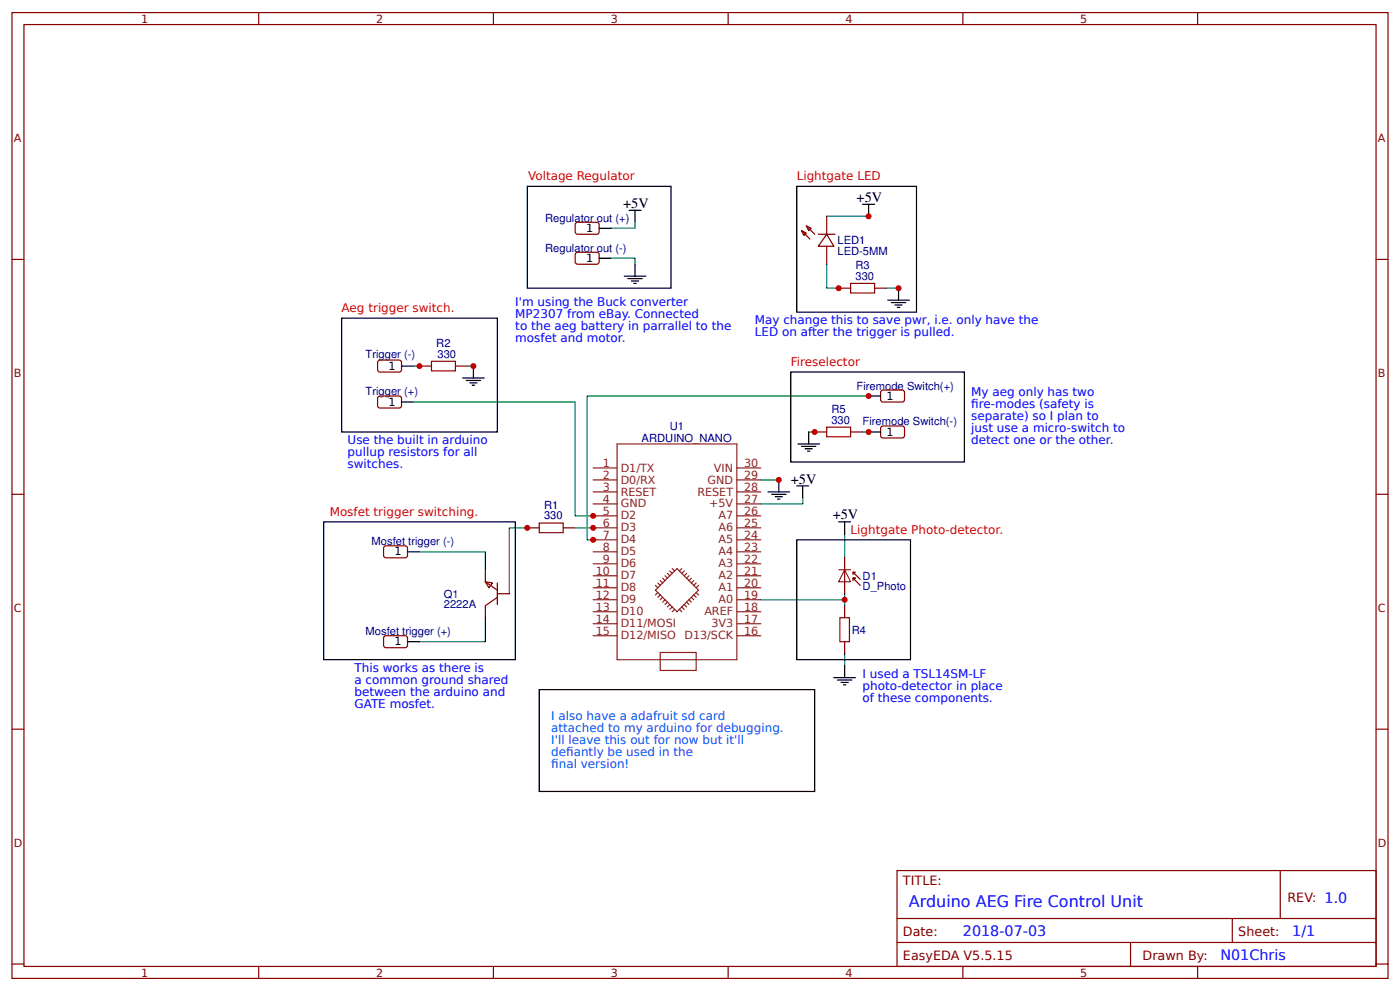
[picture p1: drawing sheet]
<svg xmlns="http://www.w3.org/2000/svg" width="309mm" height="219mm" viewBox="0 0 309 219" stroke-linecap="round" stroke-linejoin="round" font-family="sans-serif">
<g fill="none" stroke="#800" stroke-width=".26">
<path d="M2.6 2.8h304.1v213.2h-304.1zM5.3 5.4h298.7v208h-298.7zM57.1 2.8v2.6M109 2.8v2.6M160.9 2.8v2.6M212.7 2.8v2.6M264.6 2.8v2.6M2.6 57.3h2.7M127.3 49.2h4.8l.3 .4-.1 1.9-.5 .2h-4.5l-.2-.5v-1.6zM127.3 55.8h4.8l.3 .4-.1 1.9-.5 .2h-4.5l-.2-.5v-1.6zM177.1 50.9l1 .6-.5 .5zM177.1 50.9l1.8 1.9"/>
<path d="M178.1 49.9l1.1 .5-.5 .5zM178.1 49.9l1.9 1.8M180.8 51.7h3.7M182.6 51.7l1.6 2.7h-3.4zM182.6 47.8v3.9M182.6 54.4v3.9M304 57.3h2.7M83.7 79.6h4.7l.3 .4-.1 1.9-.4 .3-4.5-.1-.3-.5v-1.6zM185.3 63.6h2.6M193.2 63.6h2.7M83.7 87.5h4.7l.3 .5-.1 1.8-.4 .3-4.5-.1-.3-.4v-1.6zM92.7 80.8h2.6"/>
<path d="M100.6 80.8h2.7M180 95.4h2.6M187.9 95.4h2.7M194.6 86.4l.5-.3 4.5 .1 .2 .5v1.8l-.5 .3-4.5-.1-.3-.5zM194.6 94.3l.5-.2h4.5l.2 .5v1.8l-.5 .3-4.5-.1-.3-.4zM2.6 109.1h2.7M116.5 116.5h2.6M124.4 116.5h2.7M304 109.1h2.7M85 120.6h4.8l.2 .4v1.9l-.5 .3-4.5-.1-.3-.5v-1.6zM107.2 128.5l1.6 .2-.8 1.1zM107.2 125.8v2.7l2.7 1.8"/>
<path d="M109.9 131.9l-2.7 1.8v2.7M109.9 131.1h2.6M109.9 128.7v4.8M186.6 133.7v2.7M85 140.4h4.8l.2 .5v1.8l-.5 .3-4.5-.1-.3-.4v-1.6zM186.6 141.7v2.6M2.6 161h2.7M304 161h2.7M198.2 192.2h105.8v21.2h-105.8zM282.8 192.2v10.6M2.6 212.9h2.7M57.1 213.4v2.6"/>
<path d="M109 213.4v2.6M160.9 213.4v2.6M198.2 202.8h105.8M198.2 208.1h105.8M212.7 213.4v2.6M249.8 208.1v5.3M264.6 213.4v2.6M272.3 202.8v5.3M304 212.9h2.7"/>
</g>
<g fill="none" stroke="#8d2323" stroke-width=".26">
<path d="M136.3 98h26.5v47.7h-26.5zM131 119.2h5.3M131 116.5h5.3M131 113.9h5.3M131 111.3h5.3M131 108.6h5.3M131 106h5.3M131 103.3h5.3M162.8 119.2h5.3M162.8 116.5h5.3M162.8 113.9h5.3M162.8 111.3h5.3"/>
<path d="M162.8 108.6h5.3M162.8 106h5.3M162.8 103.3h5.3M131 137.7h5.3M131 135.1h5.3M131 132.4h5.3M131 129.8h5.3M131 127.1h5.3M131 124.5h5.3M131 121.8h5.3M144.8 129.2l.5 .6M145.3 128.7l.6 .5"/>
<path d="M145.3 130.8l-.5 .6M145.9 128.2l.5 .5M145.9 131.4l-.6 .5M146.4 127.7l.5 .5M146.4 131.9l-.5 .5M146.9 127.1l.5 .6M146.9 132.4l-.5 .6M147.4 126.6l.6 .5M147.4 133l-.5 .5M148 126.1l.5 .5M148 133.5l-.6 .5M148.5 125.5l.5 .6"/>
<path d="M148.5 134l-.5 .5M149 134.5l-.5 .6M150.1 134.5l.5 .6M150.6 134l.6 .5M150.6 125.5l-.5 .6M151.2 133.5l.5 .5M151.2 126.1l-.6 .5M151.7 127.7l2.6 2.6-4.7 4.8-1.1-1.1M151.7 133l.5 .5M151.7 127.7l-2.1-2.2-4.8 4.8 3.7 3.7M151.7 126.6l-.5 .5M152.2 132.4l.5 .6"/>
<path d="M152.2 127.1l-.5 .6M152.7 131.9l.6 .5M152.7 127.7l-.5 .5M153.3 131.4l.5 .5M153.3 128.2l-.6 .5M153.8 130.8l.5 .6M153.8 128.7l-.5 .5M154.3 129.2l-.5 .6M162.8 137.7h5.3M162.8 135.1h5.3M162.8 132.4h5.3M162.8 129.8h5.3"/>
<path d="M162.8 127.1h5.3M162.8 124.5h5.3M162.8 121.8h5.3M131 140.4h5.3M145.9 144.1h7.9v3.9h-7.9zM162.8 140.4h5.3"/>
</g>
<g fill="none" stroke="#000" stroke-width=".26">
<path d="M116.5 41.1h31.7v22.5h-31.7zM132.4 50.4h2.6M132.4 57h2.6M139 46.4h2.6M140.3 46.4v2.7M140.3 58.3v2.7M176 41.1h26.5v27.8h-26.5zM190.6 45.1h2.6M191.9 45.1v2.7M75.5 70.2h34.4v25.2h-34.4zM137.9 61h4.8M138.7 61.5h3.2"/>
<path d="M139.5 62h1.6M140 62.6h.6M196.1 66.3h4.8M196.9 66.8h3.2M197.7 67.3h1.6M198.2 67.9h.6M198.5 63.6v2.7M88.7 88.8h2.7M88.7 80.8h2.7M102.2 83.5h4.8M103 84h3.2M103.8 84.5h1.6"/>
<path d="M104.3 85.1h.5M104.6 80.8v2.7M174.7 82.2h38.4v19.8h-38.4zM176.3 98h4.7M177.1 98.6h3.2M177.9 99.1h1.6M178.4 99.6h.5M178.7 95.4v2.6M191.9 87.4h2.6M191.9 95.4h2.6M71.5 115.2h42.3v30.5h-42.3zM169.7 108.6h4.7"/>
<path d="M170.5 109.1h3.1M171.3 109.7h1.5M171.8 110.2h.5M172.1 106v2.6M176 119.2h25.2v26.5h-25.2zM176 107.3h2.7M177.3 107.3v2.6M185.3 115.2h2.6M186.6 115.2v2.7M90 121.8h2.7M90 141.7h2.7M119.1 152.3h60.9v22.5h-60.9z"/>
<path d="M184.2 149.6h4.8M185 150.2h3.2M185.8 150.7h1.6M186.3 151.2h.6M186.6 147v2.6"/>
</g>
<path d="M95.3 79.8h5.3v2.1h-5.3zM187.9 62.6h5.3v2.1h-5.3zM182.6 94.3h5.3v2.1h-5.3zM119.1 115.5h5.3v2.1h-5.3zM185.5 136.4h2.2v5.3h-2.2z" fill="none" stroke="#a00000" stroke-width=".26"/>
<g fill="none" stroke="#080" stroke-width=".26">
<path d="M135 57h5.3v1.3M140.3 49.1v1.3h-5.3M182.6 58.3v5.3h2.7M182.6 47.8h9.3M195.9 63.6h2.6M91.4 88.8h35.7v25.1h3.9M91.4 80.8h1.3M103.3 80.8h1.3M178.7 95.4h1.3M190.6 95.4h1.3M191.9 87.4h-62.2v31.8h1.3M116.5 116.5h-4v14.6"/>
<path d="M127.1 116.5h3.9M168.1 106h4M177.3 109.9v1.4h-9.2M186.6 117.9v5.3M92.7 121.8h14.5v4M107.2 136.4v5.3h-14.5M168.1 132.4h18.5M186.6 131.1v2.6M186.6 144.3v2.7"/>
</g>
<path d="M186.6 123.2v7.9M188.5 128.2v-.5h.5h-.5l1.5 1.5M188.5 126.3v.6M189 126.3h-.5l1.5 1.6" fill="none" stroke="#840000" stroke-width=".26"/>
<path d="M185.3 125.8h2.6M186.6 125.8l1.3 2.7h-2.6z" fill="none" stroke="#840000" stroke-width=".22"/>
<g fill="#c00">
<circle cx="131" cy="119.2" r=".66"/>
<circle cx="131" cy="116.5" r=".66"/>
<circle cx="131" cy="113.9" r=".66"/>
<circle cx="116.5" cy="116.5" r=".66"/>
<circle cx="104.6" cy="80.8" r=".66"/>
<circle cx="92.7" cy="80.8" r=".66"/>
<circle cx="191.9" cy="47.8" r=".66"/>
<circle cx="185.3" cy="63.6" r=".66"/>
<circle cx="198.5" cy="63.6" r=".66"/>
<circle cx="186.6" cy="132.4" r=".66"/>
<circle cx="191.9" cy="87.4" r=".66"/>
<circle cx="191.9" cy="95.4" r=".66"/>
<circle cx="180" cy="95.4" r=".66"/>
<circle cx="172.1" cy="106" r=".66"/>
</g>
<text font-size="3.5" fill="#00f" x="200.8" y="200.2">Arduino AEG Fire Control Unit</text>
<g font-size="3.2">
<text x="137.7" y="45.9">+5V</text>
<text x="189.3" y="44.6">+5V</text>
<text x="174.7" y="106.8">+5V</text>
<text x="184" y="114.7">+5V</text>
</g>
<g font-size="3.2" fill="#00f">
<text x="212.7" y="206.8">2018-07-03</text>
<text x="285.5" y="206.8">1/1</text>
<text x="269.6" y="212.1">N01Chris</text>
</g>
<g font-size="2.8" fill="#800">
<text x="199.5" y="195.4">TITLE:</text>
<text x="284.4" y="199.1">REV: 1.0</text>
<text x="199.5" y="206.8">Date:</text>
<text x="273.6" y="206.8">Sheet:</text>
<text x="199.5" y="212.1">EasyEDA V5.5.15</text>
<text x="252.4" y="212.1">Drawn By:</text>
</g>
<g font-size="2.6" fill="#f00">
<text x="116.7" y="39.8">Voltage Regulator</text>
<text x="176" y="39.8">Lightgate LED</text>
<text x="75.5" y="68.9">Aeg trigger switch.</text>
<text x="174.7" y="80.8">Fireselector</text>
<text x="72.8" y="113.9">Mosfet trigger switching.</text>
<text x="187.9" y="117.9">Lightgate Photo-detector.</text>
</g>
<g font-size="2.6" fill="#00f">
<text x="113.8" y="67.6">I'm using the Buck converter</text>
<text x="113.8" y="70.2">MP2307 from eBay. Connected</text>
<text x="166.8" y="71.6">May change this to save pwr, i.e. only have the</text>
<text x="113.8" y="72.9">to the aeg battery in parrallel to the</text>
<text x="113.8" y="75.5">mosfet and motor.</text>
<text x="166.8" y="74.2">LED on after the trigger is pulled.</text>
<text x="214.6" y="87.4">My aeg only has two</text>
<text x="214.6" y="90.1">fre-modes (safety is</text>
<text x="214.6" y="90.1">i</text>
<text x="214.6" y="92.7">separate) so I plan to</text>
<text x="214.6" y="95.4">just use a micro-switch to</text>
<text x="76.8" y="98">Use the built in arduino</text>
<text x="76.8" y="100.7">pullup resistors for all</text>
<text x="214.6" y="98">detect one or the other.</text>
<text x="76.8" y="103.3">switches.</text>
<text x="78.3" y="148.3">This works as there is</text>
<text x="190.6" y="149.6">I used a TSL14SM-LF</text>
<text x="78.3" y="150.9">a common ground shared</text>
<text x="78.3" y="153.6">between the arduino and</text>
<text x="190.6" y="152.3">photo-detector in place</text>
<text x="190.6" y="154.9">of these components.</text>
<text x="78.3" y="156.2">GATE mosfet.</text>
</g>
<g font-size="2.6" fill="#06f">
<text x="121.8" y="158.9">I also have a adafruit sd card</text>
<text x="121.8" y="161.5">attached to my arduino for debugging.</text>
<text x="121.8" y="164.2">I'll leave this out for now but it'll</text>
<text x="121.8" y="166.8">defantly be used in the</text>
<text x="125.1" y="166.8">i</text>
<text x="121.8" y="169.5">fnal version!</text>
<text x="121.8" y="169.5">i</text>
</g>
<g font-size="2.5" fill="#800">
<text x="31.2" y="5">1</text>
<text x="83.1" y="5">2</text>
<text x="134.9" y="5">3</text>
<text x="186.8" y="5">4</text>
<text x="238.7" y="5">5</text>
<text x="3" y="31.4">A</text>
<text x="304.4" y="31.4">A</text>
<text x="3" y="83.2">B</text>
<text x="304.4" y="83.2">B</text>
<text x="3" y="135.1">C</text>
<text x="304.4" y="135.1">C</text>
<text x="3" y="186.9">D</text>
<text x="304.4" y="186.9">D</text>
<text x="31.2" y="215.6">1</text>
<text x="83.1" y="215.6">2</text>
<text x="134.9" y="215.6">3</text>
<text x="186.8" y="215.6">4</text>
<text x="238.7" y="215.6">5</text>
</g>
<g font-size="2.5" fill="#000080">
<text x="120.5" y="49">Regulator out (+)</text>
<text x="185" y="53.9">LED1</text>
<text x="120.5" y="55.6">Regulator out (-)</text>
<text x="185" y="56.3">LED-5MM</text>
<text x="189" y="59.4">R3</text>
<text x="189" y="61.8">330</text>
<text x="96.4" y="76.6">R2</text>
<text x="80.8" y="79.1">Trigger (-)</text>
<text x="96.6" y="79.1">330</text>
<text x="80.8" y="87.3">Trigger (+)</text>
<text x="189.3" y="86">Firemode Switch(+)</text>
<text x="148" y="94.9">U1</text>
<text x="183.7" y="91.1">R5</text>
<text x="183.7" y="93.5">330</text>
<text x="190.6" y="93.9">Firemode Switch(-)</text>
<text x="141.8" y="97.6">ARDUINO_NANO</text>
<text x="120.2" y="112.3">R1</text>
<text x="120.2" y="114.7">330</text>
<text x="82.1" y="120.4">Mosfet trigger (-)</text>
<text x="98.1" y="132">Q1</text>
<text x="190.6" y="130.4">D_Photo</text>
<text x="190.6" y="128">D1</text>
<text x="98.1" y="134.3">2222A</text>
<text x="80.8" y="140.2">Mosfet trigger (+)</text>
<text x="188.2" y="139.9">R4</text>
</g>
<g font-size="2.5">
<text x="129.5" y="51.2">1</text>
<text x="129.5" y="57.8">1</text>
<text x="85.8" y="81.6">1</text>
<text x="85.8" y="89.6">1</text>
<text x="195.9" y="88.2">1</text>
<text x="195.9" y="96.2">1</text>
<text x="87.1" y="122.6">1</text>
<text x="87.1" y="142.5">1</text>
</g>
<g font-size="2.5" fill="#8d2323">
<text x="133.2" y="105.7">2</text>
<text x="133.2" y="103.1">1</text>
<text x="137.1" y="106.8">D0/RX</text>
<text x="137.1" y="104.1">D1/TX</text>
<text x="156.3" y="106.8">GND</text>
<text x="157.7" y="104.1">VIN</text>
<text x="164.4" y="103.1">30</text>
<text x="164.4" y="105.7">29</text>
<text x="133.2" y="113.6">5</text>
<text x="133.2" y="111">4</text>
<text x="133.2" y="108.3">3</text>
<text x="137.1" y="112.1">GND</text>
<text x="137.1" y="109.4">RESET</text>
<text x="154.1" y="109.4">RESET</text>
<text x="156.7" y="112.1">+5V</text>
<text x="164.4" y="108.3">28</text>
<text x="164.4" y="111">27</text>
<text x="164.4" y="113.6">26</text>
<text x="133.2" y="118.9">7</text>
<text x="133.2" y="116.3">6</text>
<text x="137.1" y="120">D4</text>
<text x="137.1" y="117.3">D3</text>
<text x="137.1" y="114.7">D2</text>
<text x="158.7" y="114.7">A7</text>
<text x="158.7" y="117.3">A6</text>
<text x="158.7" y="120">A5</text>
<text x="164.4" y="116.3">25</text>
<text x="164.4" y="118.9">24</text>
<text x="133.2" y="124.2">9</text>
<text x="133.2" y="121.6">8</text>
<text x="137.1" y="125.3">D6</text>
<text x="137.1" y="122.6">D5</text>
<text x="158.7" y="122.6">A4</text>
<text x="158.7" y="125.3">A3</text>
<text x="164.4" y="121.6">23</text>
<text x="164.4" y="124.2">22</text>
<text x="131.6" y="129.5">11</text>
<text x="131.6" y="126.9">10</text>
<text x="137.1" y="130.6">D8</text>
<text x="137.1" y="127.9">D7</text>
<text x="158.7" y="127.9">A2</text>
<text x="158.7" y="130.6">A1</text>
<text x="164.4" y="126.9">21</text>
<text x="164.4" y="129.5">20</text>
<text x="131.6" y="137.5">14</text>
<text x="131.6" y="134.8">13</text>
<text x="131.6" y="132.2">12</text>
<text x="137.1" y="135.9">D10</text>
<text x="137.1" y="133.2">D9</text>
<text x="155.6" y="135.9">AREF</text>
<text x="158.7" y="133.2">A0</text>
<text x="164.4" y="132.2">19</text>
<text x="164.4" y="134.8">18</text>
<text x="164.4" y="137.5">17</text>
<text x="131.6" y="140.1">15</text>
<text x="137.1" y="138.5">D11/MOSI</text>
<text x="137.1" y="141.2">D12/MISO</text>
<text x="151.2" y="141.2">D13/SCK</text>
<text x="157.2" y="138.5">3V3</text>
<text x="164.4" y="140.1">16</text>
</g>
</svg>
